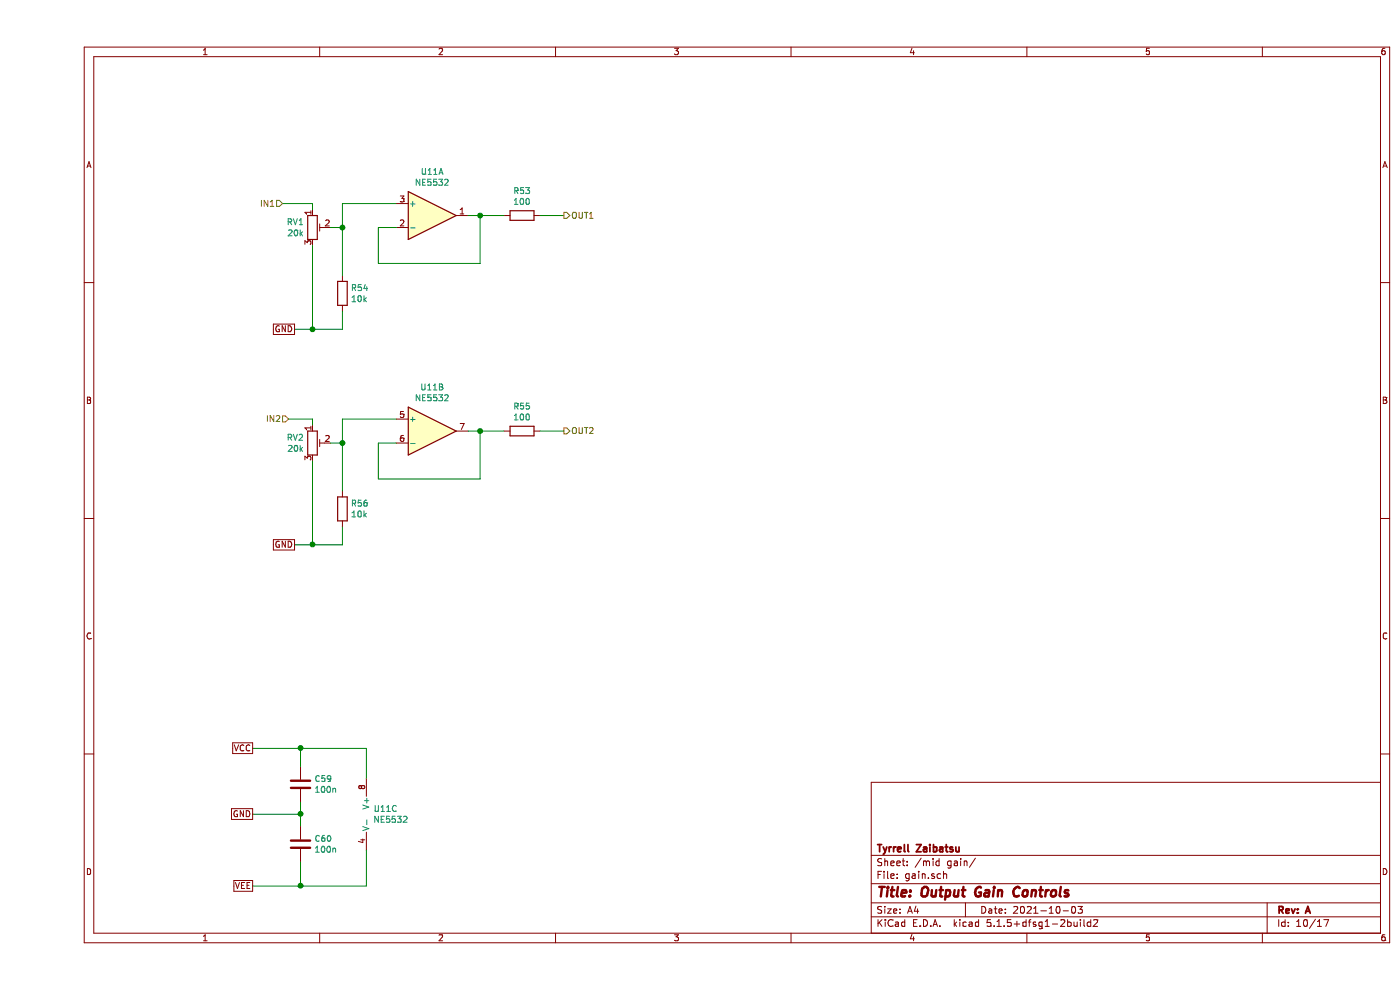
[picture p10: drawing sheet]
EESchema Schematic File Version 4
EELAYER 30 0
EELAYER END
$Descr A4 11693 8268
encoding utf-8
Sheet 10 17
Title "Output Gain Controls"
Date "2021-10-03"
Rev "A"
Comp "Tyrrell Zaibatsu"
Comment1 ""
Comment2 ""
Comment3 ""
Comment4 ""
$EndDescr
$Comp
L Amplifier_Operational:NE5532 U?
U 3 1
P 2850 6800
AR Path="/61606DFA" Ref="U?"  Part="3" 
AR Path="/6157B871/61606DFA" Ref="U?"  Part="3" 
AR Path="/615961F1/61606DFA" Ref="U?"  Part="3" 
AR Path="/61596D2A/61606DFA" Ref="U?"  Part="3" 
AR Path="/61597701/61606DFA" Ref="U?"  Part="3" 
AR Path="/615C4B54/61606DFA" Ref="U?"  Part="3" 
AR Path="/61604458/61606DFA" Ref="U11"  Part="3" 
AR Path="/6164D7C0/61606DFA" Ref="U13"  Part="3" 
AR Path="/61651AA2/61606DFA" Ref="U?"  Part="3" 
F 0 "U13" H 2808 6846 50  0000 L CNN
F 1 "NE5532" H 2808 6755 50  0000 L CNN
F 2 "Housings_DIP:DIP-8_W7.62mm_Socket" H 2850 6800 50  0001 C CNN
F 3 "http://www.ti.com/lit/ds/symlink/ne5532.pdf" H 2850 6800 50  0001 C CNN
	3    2850 6800
	1    0    0    -1  
$EndComp
$Comp
L Device:C C?
U 1 1
P 2200 7050
AR Path="/6157B871/61606E00" Ref="C?"  Part="1" 
AR Path="/615961F1/61606E00" Ref="C?"  Part="1" 
AR Path="/61596D2A/61606E00" Ref="C?"  Part="1" 
AR Path="/61597701/61606E00" Ref="C?"  Part="1" 
AR Path="/615C4B54/61606E00" Ref="C?"  Part="1" 
AR Path="/61604458/61606E00" Ref="C60"  Part="1" 
AR Path="/6164D7C0/61606E00" Ref="C72"  Part="1" 
AR Path="/61651AA2/61606E00" Ref="C?"  Part="1" 
F 0 "C72" H 2315 7096 50  0000 L CNN
F 1 "100n" H 2315 7005 50  0000 L CNN
F 2 "Capacitors_SMD:C_0805" H 2238 6900 50  0001 C CNN
F 3 "~" H 2200 7050 50  0001 C CNN
	1    2200 7050
	1    0    0    -1  
$EndComp
$Comp
L Device:C C?
U 1 1
P 2200 6550
AR Path="/6157B871/61606E06" Ref="C?"  Part="1" 
AR Path="/615961F1/61606E06" Ref="C?"  Part="1" 
AR Path="/61596D2A/61606E06" Ref="C?"  Part="1" 
AR Path="/61597701/61606E06" Ref="C?"  Part="1" 
AR Path="/615C4B54/61606E06" Ref="C?"  Part="1" 
AR Path="/61604458/61606E06" Ref="C59"  Part="1" 
AR Path="/6164D7C0/61606E06" Ref="C71"  Part="1" 
AR Path="/61651AA2/61606E06" Ref="C?"  Part="1" 
F 0 "C71" H 2315 6596 50  0000 L CNN
F 1 "100n" H 2315 6505 50  0000 L CNN
F 2 "Capacitors_SMD:C_0805" H 2238 6400 50  0001 C CNN
F 3 "~" H 2200 6550 50  0001 C CNN
	1    2200 6550
	1    0    0    -1  
$EndComp
Wire Wire Line
	2200 6700 2200 6800
Wire Wire Line
	1800 6800 2200 6800
Connection ~ 2200 6800
Wire Wire Line
	2200 6800 2200 6900
Text GLabel 1800 6800 0    50   UnSpc ~ 0
GND
Text GLabel 1800 6250 0    50   UnSpc ~ 0
VCC
Text GLabel 1800 7400 0    50   UnSpc ~ 0
VEE
Wire Wire Line
	1800 6250 2200 6250
Wire Wire Line
	2200 6250 2200 6400
Wire Wire Line
	1800 7400 2200 7400
Wire Wire Line
	2200 7400 2200 7200
Wire Wire Line
	2200 6250 2750 6250
Wire Wire Line
	2750 6250 2750 6500
Connection ~ 2200 6250
Wire Wire Line
	2200 7400 2750 7400
Wire Wire Line
	2750 7100 2750 7400
Connection ~ 2200 7400
$Comp
L Amplifier_Operational:NE5532 U11
U 1 1
P 3300 1800
AR Path="/61604458/6160713F" Ref="U11"  Part="1" 
AR Path="/6164D7C0/6160713F" Ref="U13"  Part="1" 
AR Path="/61651AA2/6160713F" Ref="U?"  Part="1" 
F 0 "U13" H 3300 2167 50  0000 C CNN
F 1 "NE5532" H 3300 2076 50  0000 C CNN
F 2 "" H 3300 1800 50  0001 C CNN
F 3 "http://www.ti.com/lit/ds/symlink/ne5532.pdf" H 3300 1800 50  0001 C CNN
	1    3300 1800
	1    0    0    -1  
$EndComp
$Comp
L Amplifier_Operational:NE5532 U11
U 2 1
P 3300 3600
AR Path="/61604458/61607B4F" Ref="U11"  Part="2" 
AR Path="/6164D7C0/61607B4F" Ref="U13"  Part="2" 
AR Path="/61651AA2/61607B4F" Ref="U?"  Part="2" 
F 0 "U13" H 3300 3967 50  0000 C CNN
F 1 "NE5532" H 3300 3876 50  0000 C CNN
F 2 "" H 3300 3600 50  0001 C CNN
F 3 "http://www.ti.com/lit/ds/symlink/ne5532.pdf" H 3300 3600 50  0001 C CNN
	2    3300 3600
	1    0    0    -1  
$EndComp
$Comp
L Device:R_POT_TRIM RV1
U 1 1
P 2300 1900
AR Path="/61604458/6160B080" Ref="RV1"  Part="1" 
AR Path="/6164D7C0/6160B080" Ref="RV3"  Part="1" 
AR Path="/61651AA2/6160B080" Ref="RV?"  Part="1" 
F 0 "RV3" H 2230 1946 50  0000 R CNN
F 1 "20k" H 2230 1855 50  0000 R CNN
F 2 "Potentiometers:Potentiometer_Trimmer_Bourns_3296W" H 2300 1900 50  0001 C CNN
F 3 "~" H 2300 1900 50  0001 C CNN
	1    2300 1900
	1    0    0    -1  
$EndComp
$Comp
L Device:R R54
U 1 1
P 2550 2450
AR Path="/61604458/6160B89B" Ref="R54"  Part="1" 
AR Path="/6164D7C0/6160B89B" Ref="R79"  Part="1" 
AR Path="/61651AA2/6160B89B" Ref="R?"  Part="1" 
F 0 "R79" H 2620 2496 50  0000 L CNN
F 1 "10k" H 2620 2405 50  0000 L CNN
F 2 "Resistors_SMD:R_0805" V 2480 2450 50  0001 C CNN
F 3 "~" H 2550 2450 50  0001 C CNN
	1    2550 2450
	1    0    0    -1  
$EndComp
Wire Wire Line
	2450 1900 2550 1900
Wire Wire Line
	2550 1900 2550 1700
Connection ~ 2550 1900
Wire Wire Line
	3000 1900 2850 1900
Wire Wire Line
	2550 1900 2550 2300
Wire Wire Line
	2300 2050 2300 2750
Wire Wire Line
	2300 2750 2550 2750
Wire Wire Line
	2550 2600 2550 2750
Wire Wire Line
	2550 1700 3000 1700
Text GLabel 2150 2750 0    50   UnSpc ~ 0
GND
Wire Wire Line
	2150 2750 2300 2750
Connection ~ 2300 2750
Text HLabel 4400 1800 2    50   Output ~ 0
OUT1
Text HLabel 4400 3600 2    50   Output ~ 0
OUT2
Text HLabel 2050 1700 0    50   Input ~ 0
IN1
Wire Wire Line
	2050 1700 2300 1700
Wire Wire Line
	2300 1700 2300 1750
$Comp
L Device:R_POT_TRIM RV2
U 1 1
P 2300 3700
AR Path="/61604458/61627D7A" Ref="RV2"  Part="1" 
AR Path="/6164D7C0/61627D7A" Ref="RV4"  Part="1" 
AR Path="/61651AA2/61627D7A" Ref="RV?"  Part="1" 
F 0 "RV4" H 2230 3746 50  0000 R CNN
F 1 "20k" H 2230 3655 50  0000 R CNN
F 2 "Potentiometers:Potentiometer_Trimmer_Bourns_3296W" H 2300 3700 50  0001 C CNN
F 3 "~" H 2300 3700 50  0001 C CNN
	1    2300 3700
	1    0    0    -1  
$EndComp
$Comp
L Device:R R56
U 1 1
P 2550 4250
AR Path="/61604458/61627D80" Ref="R56"  Part="1" 
AR Path="/6164D7C0/61627D80" Ref="R81"  Part="1" 
AR Path="/61651AA2/61627D80" Ref="R?"  Part="1" 
F 0 "R81" H 2620 4296 50  0000 L CNN
F 1 "10k" H 2620 4205 50  0000 L CNN
F 2 "Resistors_SMD:R_0805" V 2480 4250 50  0001 C CNN
F 3 "~" H 2550 4250 50  0001 C CNN
	1    2550 4250
	1    0    0    -1  
$EndComp
Wire Wire Line
	2550 3700 2550 4100
Wire Wire Line
	2300 3850 2300 4550
Wire Wire Line
	2300 4550 2550 4550
Wire Wire Line
	2550 4400 2550 4550
Text GLabel 2150 4550 0    50   UnSpc ~ 0
GND
Wire Wire Line
	2150 4550 2300 4550
Connection ~ 2300 4550
Wire Wire Line
	2450 3700 2550 3700
Wire Wire Line
	2550 3700 2550 3500
Wire Wire Line
	2550 3500 3000 3500
Connection ~ 2550 3700
Text HLabel 2100 3500 0    50   Input ~ 0
IN2
Wire Wire Line
	2100 3500 2300 3500
Wire Wire Line
	2300 3500 2300 3550
Wire Wire Line
	3600 3600 3700 3600
Wire Wire Line
	3600 1800 3700 1800
Wire Wire Line
	3700 4000 3700 3600
Connection ~ 3700 3600
Wire Wire Line
	3700 3600 3900 3600
Wire Wire Line
	3700 2200 3700 1800
Connection ~ 3700 1800
Wire Wire Line
	3700 1800 3900 1800
$Comp
L Device:R R53
U 1 1
P 4050 1800
AR Path="/61604458/61636763" Ref="R53"  Part="1" 
AR Path="/6164D7C0/61636763" Ref="R78"  Part="1" 
AR Path="/61651AA2/61636763" Ref="R?"  Part="1" 
F 0 "R78" V 3843 1800 50  0000 C CNN
F 1 "100" V 3934 1800 50  0000 C CNN
F 2 "Resistors_SMD:R_0805" V 3980 1800 50  0001 C CNN
F 3 "~" H 4050 1800 50  0001 C CNN
	1    4050 1800
	0    1    1    0   
$EndComp
Wire Wire Line
	4200 1800 4400 1800
$Comp
L Device:R R55
U 1 1
P 4050 3600
AR Path="/61604458/6163D415" Ref="R55"  Part="1" 
AR Path="/6164D7C0/6163D415" Ref="R80"  Part="1" 
AR Path="/61651AA2/6163D415" Ref="R?"  Part="1" 
F 0 "R80" V 3843 3600 50  0000 C CNN
F 1 "100" V 3934 3600 50  0000 C CNN
F 2 "Resistors_SMD:R_0805" V 3980 3600 50  0001 C CNN
F 3 "~" H 4050 3600 50  0001 C CNN
	1    4050 3600
	0    1    1    0   
$EndComp
Wire Wire Line
	4200 3600 4400 3600
Wire Wire Line
	2850 1900 2850 2200
Wire Wire Line
	2850 2200 3700 2200
Wire Wire Line
	3700 4000 2850 4000
Wire Wire Line
	2850 4000 2850 3700
Wire Wire Line
	2850 3700 3000 3700
$EndSCHEMATC
